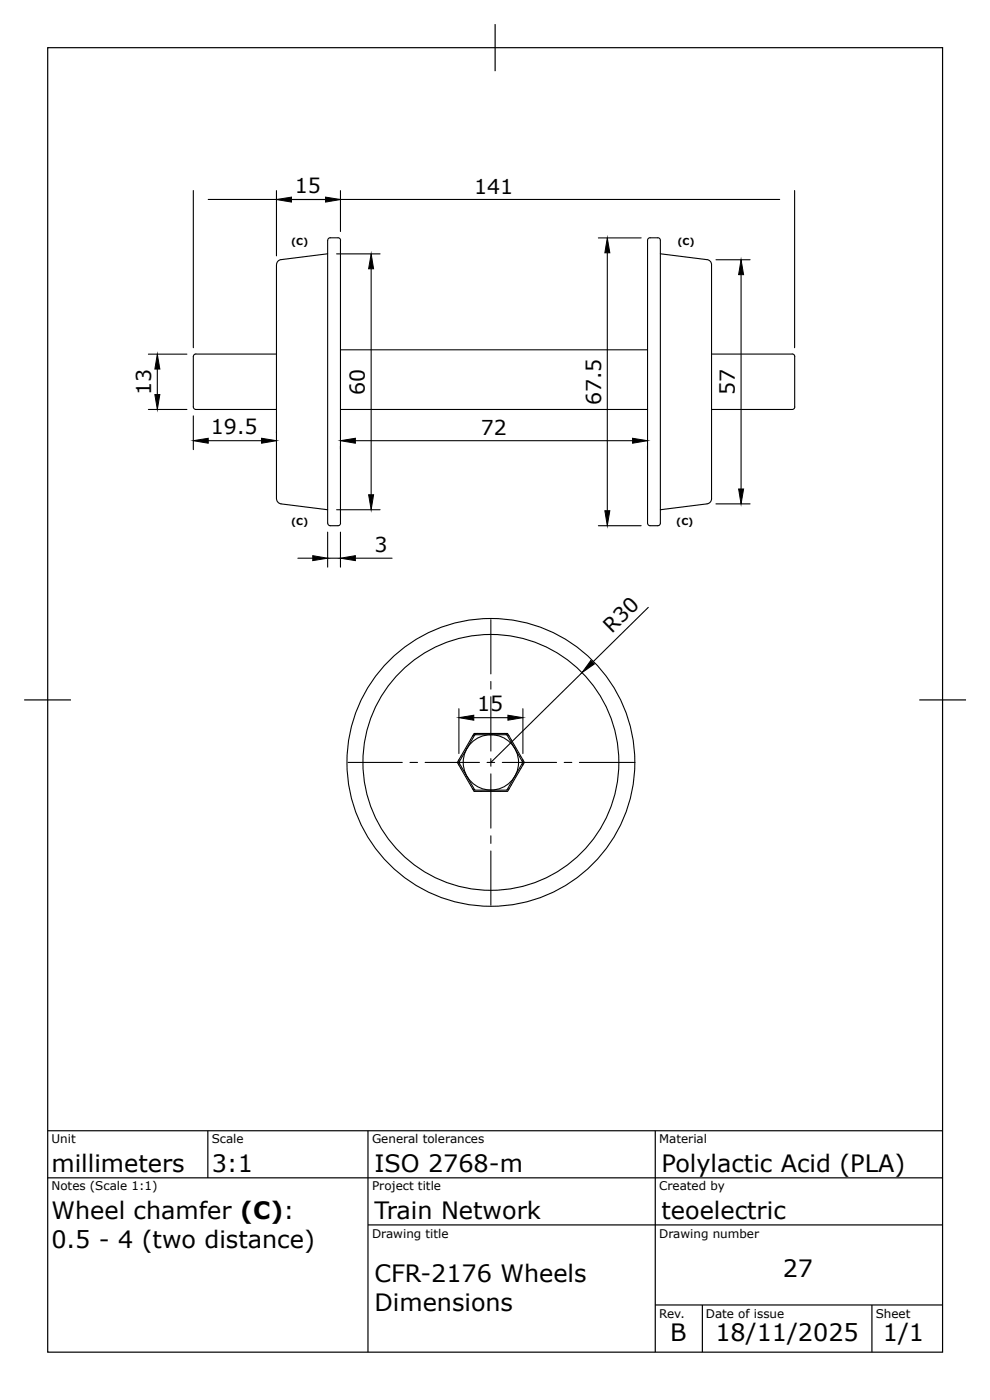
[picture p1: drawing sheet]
<svg xmlns="http://www.w3.org/2000/svg" width="210mm" height="297mm" viewBox="0 0 210 297" stroke-linecap="round" stroke-linejoin="round" font-family="sans-serif">
<g fill="none" stroke="#000" stroke-width=".23">
<path d="M41.1 40.5v33.4M44.2 42.4h121.4M58.7 40.5v13.8M69.6 51v58.7a2.19 2.19 0 0 0 .3 1.9l1.9 .1a1.17 1.17 0 0 0 .5-1.5v-59.2M69.6 53.9l-9.9 1.2a1.67 1.67 0 0 0-1 2v48.8M69.6 51l.1-.2 .4-.3 1.9 .1 .3 .4M71.5 53.9h9.2M72.3 40.5v8.7M78.8 57.1v48M127.1 50.5h9M129 53.7v54.8M137.5 51l.3-.4 1.9-.1 .5 .3v.2"/>
<path d="M137.5 51v58.7a2.31 2.31 0 0 0 .3 1.9l1.9 .1a1.15 1.15 0 0 0 .5-1.5v-59.2M140.2 53.9l9.9 1.2a1.46 1.46 0 0 1 1 1.7v49.1M152 55.2h7.3M157.4 58.3v45.6M168.7 40.5v33.4M31.5 75.2h8.2M33.4 78.4v5.4M41.1 75.7v9.4a2.33 2.33 0 0 0 .2 1.8l.3 .1M41.6 75.2h17.1M41.6 75.2l-.5 .3v.2M72.3 74.3h65.2M151.1 75.2h17.1"/>
<path d="M168.2 75.2l.5 .3 .1 .2M168.8 75.7v9.4a2.47 2.47 0 0 1-.3 1.8l-17.4 .1M31.5 87h8.2M41.1 88.3v7.2M41.6 87h17.1M44.2 93.6h11.3M58.7 91.7v.2M72.3 87h65.2M72.3 94.7v.8M75.5 93.6h58.8M137.5 94.7v.8M58.7 105.9a1.08 1.08 0 0 0 1 1.1l9.9 1.3"/>
<path d="M63.3 118.6h3.1M69.6 113v7.5M69.6 118.6h2.7M71.5 108.3h9.2M72.3 113v7.5M75.5 118.6h7.8M127.1 111.7h9M151.1 105.9a1.08 1.08 0 0 1-1 1.1l-9.9 1.3M152 107h7.3M104.2 131.6v11.5M137.7 129l-11.8 11.6M97.4 150.5v9.5"/>
<path d="M100.6 152.4h7.3M100.7 155.8h6.1a1.01 1.01 0 0 1 1.4 .7l2.7 4.6a1.01 1.01 0 0 1 .1 1.5l-2.7 4.6a1 1 0 0 1-1.3 .9h-5.4a1.01 1.01 0 0 1-1.3-.7l-2.7-4.6a1.01 1.01 0 0 1-.1-1.5zM100.8 156.1h6.8l1.7 2.9 1.7 2.9-3.4 5.9h-6.8l-1.7-2.9-1.7-3zM101.4 155.8l-1.1 .6M104.2 144.7v1.7M104.2 148v11.5M107.1 155.8l1 .6M111 150.5v9.5M123.6 142.9l-19.4 19M73.9 161.9h11.5M87.1 161.9h1.6M90.3 161.9h11.5"/>
<path d="M97.5 161.3v1.2M100.3 167.5l.5 .3M103.4 161.9h1.6M104.2 161.1v1.6M104.2 164.4v11.5M104.2 177.5v1.6M106.7 161.9h11.5M108.1 167.5l-.5 .3M111 161.3v1.2M119.8 161.9h1.6M123 161.9h11.6M104.2 180.7v11.6"/>
<circle cx="104.2" cy="161.9" r="30.6"/>
<circle cx="104.2" cy="161.9" r="5.9"/>
<circle cx="104.2" cy="161.9" r="27.2"/>
</g>
<g fill="#000">
<path d="M58.7 42.4l3.2-.5v1zM69.1 41.9l3.2 .5-3.2 .5zM78.8 53.9l.5 3.2h-1zM129 50.5l.5 3.2h-1.1zM157.4 55.2l.5 3.1h-1.1zM33.4 75.2l.5 3.2h-1zM32.9 83.8h1l-.5 3.2zM41.1 93.6l3.1-.5v1zM55.5 93.1l3.2 .5-3.2 .5zM72.3 93.6l3.2-.5v1zM134.3 93.1l3.2 .5-3.2 .5zM66.4 118l3.2 .6-3.2 .5z"/>
<path d="M72.3 118.6l3.2-.6v1.1zM78.3 105.1h1l-.5 3.2zM128.4 108.5h1.1l-.5 3.2zM156.8 103.9h1.1l-.5 3.1zM97.4 152.4l3.2-.5v1.1zM107.9 151.9l3.1 .5-3.1 .6zM125.5 140.3l.7 .7-2.6 1.9z"/>
</g>
<g fill="none" stroke="#000" stroke-width=".21">
<path d="M58.7 42.4l3.2-.5v1zM69.1 41.9l3.2 .5-3.2 .5zM78.8 53.9l.5 3.2h-1zM129 50.5l.5 3.2h-1.1zM157.4 55.2l.5 3.1h-1.1zM33.4 75.2l.5 3.2h-1zM32.9 83.8h1l-.5 3.2zM41.1 93.6l3.1-.5v1zM55.5 93.1l3.2 .5-3.2 .5zM72.3 93.6l3.2-.5v1zM134.3 93.1l3.2 .5-3.2 .5zM66.4 118l3.2 .6-3.2 .5z"/>
<path d="M72.3 118.6l3.2-.6v1.1zM78.3 105.1h1l-.5 3.2zM128.4 108.5h1.1l-.5 3.2zM156.8 103.9h1.1l-.5 3.1zM97.4 152.4l3.2-.5v1.1zM107.9 151.9l3.1 .5-3.1 .6zM125.5 140.3l.7 .7-2.6 1.9z"/>
</g>
<g fill="none" stroke="#000" stroke-width=".25">
<path d="M10.1 10.1h190.1v277.1h-190.1zM105.1 5.1v10M5.1 148.7h10M205.1 148.7h-9.9M10.1 240.2h190.1M10.1 250.2h190.1M44.1 240.2v10M78.1 240.2v47M139.1 240.2v47M78.1 260.2h122.1M139.1 277.2h61.1M149.1 277.2v10"/>
<path d="M185.2 277.2v10"/>
</g>
<g font-size="5.1">
<text x="10.9" y="249">millimeters</text>
<text x="45" y="249">3:1</text>
<text x="79.5" y="249">ISO 2768-m</text>
<text x="140.5" y="249">Polylactic Acid (PLA)</text>
<text x="10.9" y="258.9">Wheel chamfer (C):</text>
<text x="79.5" y="258.9">Train Network</text>
<text x="140.5" y="258.9">teoelectric</text>
<text x="10.9" y="265">0.5 - 4 (two distance)</text>
<text x="79.5" y="272.3">CFR-2176 Wheels</text>
<text x="166.2" y="271.3">27</text>
<text x="79.5" y="278.4">Dimensions</text>
<text x="142.3" y="284.8">B</text>
<text x="151.9" y="284.8">18/11/2025</text>
<text x="187.5" y="284.8">1/1</text>
</g>
<g font-size="4.4">
<text x="62.6" y="41.1">15</text>
<text x="100.7" y="41.1">141</text>
<text x="32.1" y="84" transform="rotate(-90 32.1 84)">13</text>
<text x="77.5" y="83.9" transform="rotate(-90 77.5 83.9)">60</text>
<text x="156" y="83.9" transform="rotate(-90 156 83.9)">57</text>
<text x="127.6" y="86" transform="rotate(-90 127.6 86)">67.5</text>
<text x="44.8" y="92.3">19.5</text>
<text x="102.1" y="92.3">72</text>
<text x="79.5" y="117.2">3</text>
<text x="129.9" y="134.8" transform="rotate(-45 129.9 134.8)">R30</text>
<text x="101.3" y="151.1">15</text>
</g>
<g font-size="2.5">
<text x="10.9" y="242.9">Unit</text>
<text x="45" y="242.9">Scale</text>
<text x="79" y="242.9">General tolerances</text>
<text x="140" y="242.9">Material</text>
<text x="10.9" y="252.8">Notes (Scale 1:1)</text>
<text x="79" y="252.8">Project title</text>
<text x="140" y="252.8">Created by</text>
<text x="79" y="262.9">Drawing title</text>
<text x="140" y="262.9">Drawing number</text>
<text x="140" y="280">Rev.</text>
<text x="149.9" y="280">Date of issue</text>
<text x="186" y="280">Sheet</text>
</g>
<g font-size="2">
<text x="61.8" y="52.1">(C)</text>
<text x="143.8" y="52.1">(C)</text>
<text x="61.8" y="111.5">(C)</text>
<text x="143.6" y="111.5">(C)</text>
</g>
</svg>
